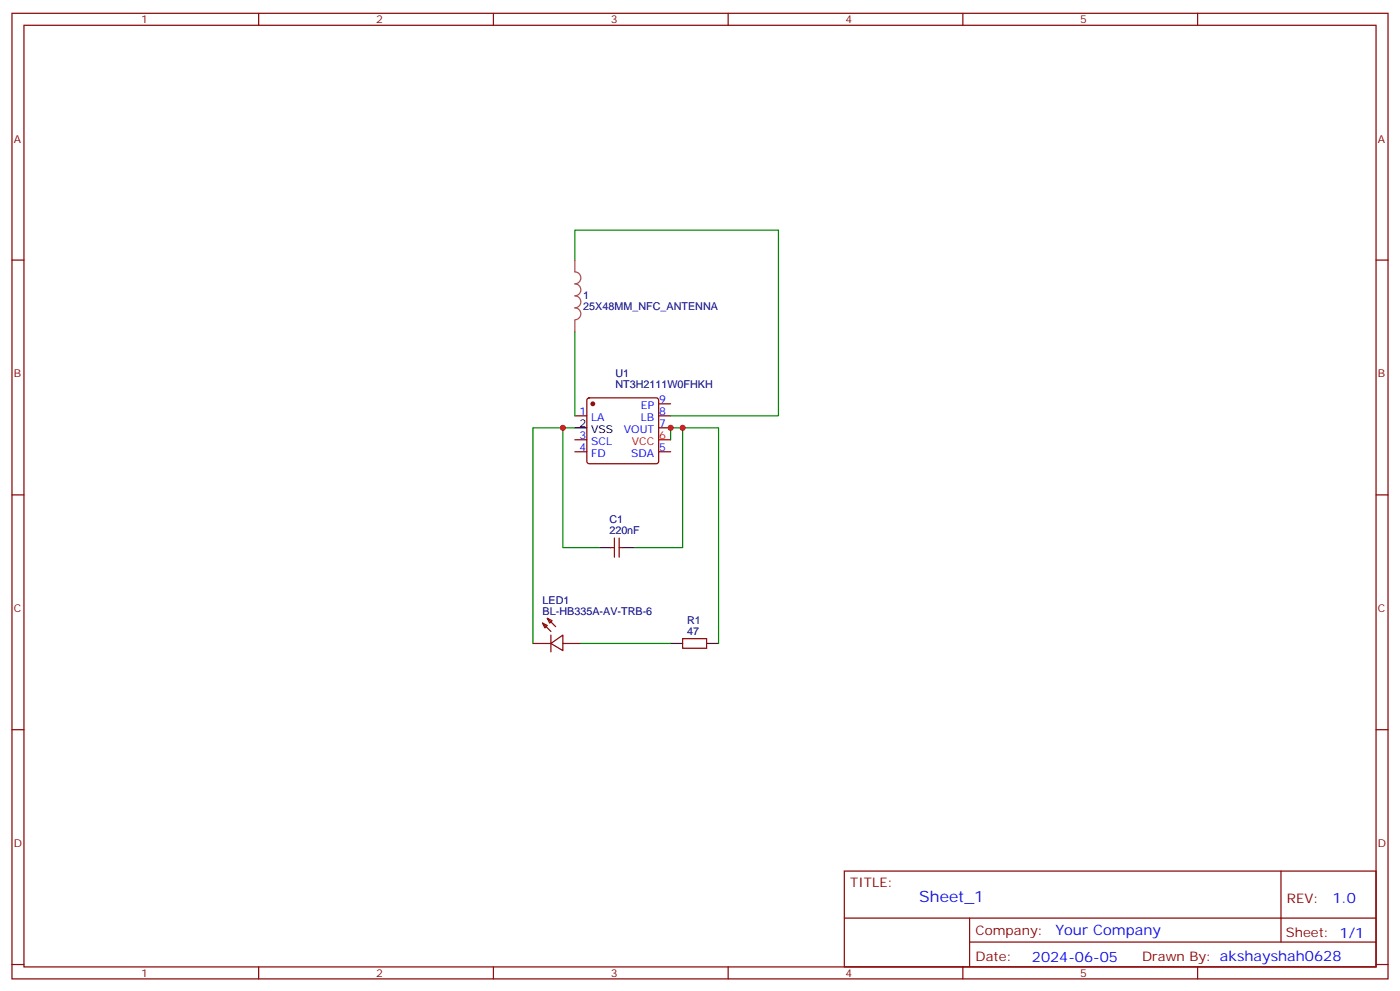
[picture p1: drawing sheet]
<svg xmlns="http://www.w3.org/2000/svg" width="412mm" height="292mm" viewBox="0 0 412 292" stroke-linecap="round" stroke-linejoin="round" font-family="sans-serif">
<g fill="none" stroke="#870000" stroke-width=".35">
<path d="M3.5 3.9h405.4v284.4h-405.4zM7.1 7.4h398.2v277.3h-398.2zM76.2 3.9v3.5M145.3 3.9v3.5M214.5 3.9v3.5M283.6 3.9v3.5M352.8 3.9v3.5M3.5 76.6h3.6M405.3 76.6h3.6M173.1 117.4l.5-.2h19.7l.5 .2 .2 .5v18l-.2 .5-.5 .2h-19.7l-.5-.3-.2-.4v-18zM194 118.9h3.6M169.3 122.4h3.6"/>
<path d="M169.3 133h3.6M169.3 129.5h3.6M194 122.4h3.6M194 126h3.6M194 133h3.6M3.5 145.7h3.6M181 158.4v5.7M182.4 158.4v5.7M405.3 145.7h3.6M179.9 161.3h1.1M182.4 161.3h1M157 189.5h5.3"/>
<path d="M159.8 183.5l1.4 .7-.7 .7zM159.8 183.5l2.5 2.4M161.2 182.1l1.4 .7-.7 .7zM161.2 182.1l2.5 2.4M162.3 189.5l3.5-2.5v4.6zM162.3 187v4.9M165.8 189.5h5.3M201.1 188.1h7v2.8h-7zM3.5 214.9h3.6M405.3 214.9h3.6M248.7 256.5h156.6v28.2h-156.6zM377.3 256.5v20.9"/>
<path d="M248.7 270.4h156.5M285.6 277.4h119.6M285.6 270.4v14.1M3.5 284h3.6M76.2 284.7v3.6M145.3 284.7v3.6M214.5 284.7v3.6M283.6 284.7v3.6M352.8 284.7v3.6M405.3 284h3.6"/>
</g>
<path d="M194 129.5h3.6" fill="none" stroke="#f00" stroke-width=".35"/>
<path d="M169.3 126h3.6M176.4 161.3h3.5M183.4 161.3h3.6M197.6 189.5h3.5M208.1 189.5h3.6" fill="none" stroke="#000" stroke-width=".35"/>
<circle cx="174.6" cy="118.9" r=".53" fill="#870000" stroke="#870000" stroke-width=".35"/>
<path d="M169.3 76.6v3.5a1.76 1.76 0 0 1 1.8 1.7 1.76 1.76 0 0 1-1.8 1.8 1.76 1.76 0 0 1 1.8 1.8 1.76 1.76 0 0 1-1.8 1.7 1.76 1.76 0 0 1 1.8 1.8 1.76 1.76 0 0 1-1.8 1.7 1.76 1.76 0 0 1 1.8 1.8 1.76 1.76 0 0 1-1.8 1.8M169.3 94.3v3.5" fill="none" stroke="#a64a4a" stroke-width=".35"/>
<path d="M169.3 76.6v-8.8h60v54.6h-31.7M169.3 97.8v24.6M165.8 126v35.3h10.6M169.3 126h-12.3v63.5M197.6 129.5v-3.5h14.1v63.5M201.1 126v35.3h-14.1M171.1 189.5h26.5" fill="none" stroke="#008700" stroke-width=".35"/>
<g fill="#c00">
<circle cx="201.1" cy="126" r=".88"/>
<circle cx="165.8" cy="126" r=".88"/>
<circle cx="197.6" cy="126" r=".88"/>
</g>
<text font-size="4.6" fill="#00f" x="270.8" y="265.5">Sheet_1</text>
<g font-size="4.2" fill="#00f">
<text x="392.5" y="265.8">1.0</text>
<text x="310.9" y="275.3">Your Company</text>
<text x="304" y="283.1">2024-06-05</text>
</g>
<g font-size="3.9" fill="#800">
<text x="250.5" y="261.1">TITLE:</text>
<text x="379.1" y="265.8">REV:</text>
<text x="287.4" y="275.3">Company:</text>
<text x="378.7" y="275.9">Sheet: 1/1</text>
<text x="287.4" y="283">Date:</text>
<text x="336.4" y="283.1">Drawn By: akshayshah0628</text>
</g>
<g font-size="3.2" fill="#800">
<text x="41.6" y="6.9">1</text>
<text x="110.8" y="6.9">2</text>
<text x="179.9" y="6.9">3</text>
<text x="249.1" y="6.9">4</text>
<text x="318.2" y="6.9">5</text>
<text x="4.1" y="42">A</text>
<text x="405.9" y="42">A</text>
<text x="4.1" y="111.2">B</text>
<text x="405.9" y="111.2">B</text>
<text x="4.1" y="180.3">C</text>
<text x="405.9" y="180.3">C</text>
<text x="4.1" y="249.4">D</text>
<text x="405.9" y="249.4">D</text>
<text x="41.6" y="287.7">1</text>
<text x="110.8" y="287.7">2</text>
<text x="179.9" y="287.7">3</text>
<text x="249.1" y="287.7">4</text>
<text x="318.2" y="287.7">5</text>
</g>
<g font-size="3.2" fill="#000080">
<text x="171.8" y="88.2">1</text>
<text x="171.8" y="91.4">25X48MM_NFC_ANTENNA</text>
<text x="181.3" y="111.1">U1</text>
<text x="181.3" y="114.3">NT3H2111W0FHKH</text>
<text x="179.5" y="154.1">C1</text>
<text x="179.5" y="157.4">220nF</text>
<text x="159.8" y="177.7">LED1</text>
<text x="159.8" y="181">BL-HB335A-AV-TRB-6</text>
<text x="202.4" y="183.7">R1</text>
<text x="202.4" y="187">47</text>
</g>
<g font-size="3.2" fill="#00f">
<text x="194.2" y="118.6">9</text>
<text x="170.7" y="122.1">1</text>
<text x="174.2" y="123.9">LA</text>
<text x="188.8" y="123.9">LB</text>
<text x="188.8" y="120.3">EP</text>
<text x="194.2" y="122.1">8</text>
<text x="194.2" y="125.6">7</text>
<text x="170.7" y="129.2">3</text>
<text x="174.2" y="130.9">SCL</text>
<text x="183.8" y="127.4">VOUT</text>
<text x="170.7" y="132.7">4</text>
<text x="174.2" y="134.4">FD</text>
<text x="185.9" y="134.4">SDA</text>
<text x="194.2" y="132.7">5</text>
</g>
<g font-size="3.2">
<text x="170.7" y="125.6">2</text>
<text x="174.2" y="127.4">VSS</text>
</g>
<g font-size="3.2" fill="#f00">
<text x="186.1" y="130.9">VCC</text>
<text x="194.2" y="129.2">6</text>
</g>
</svg>
